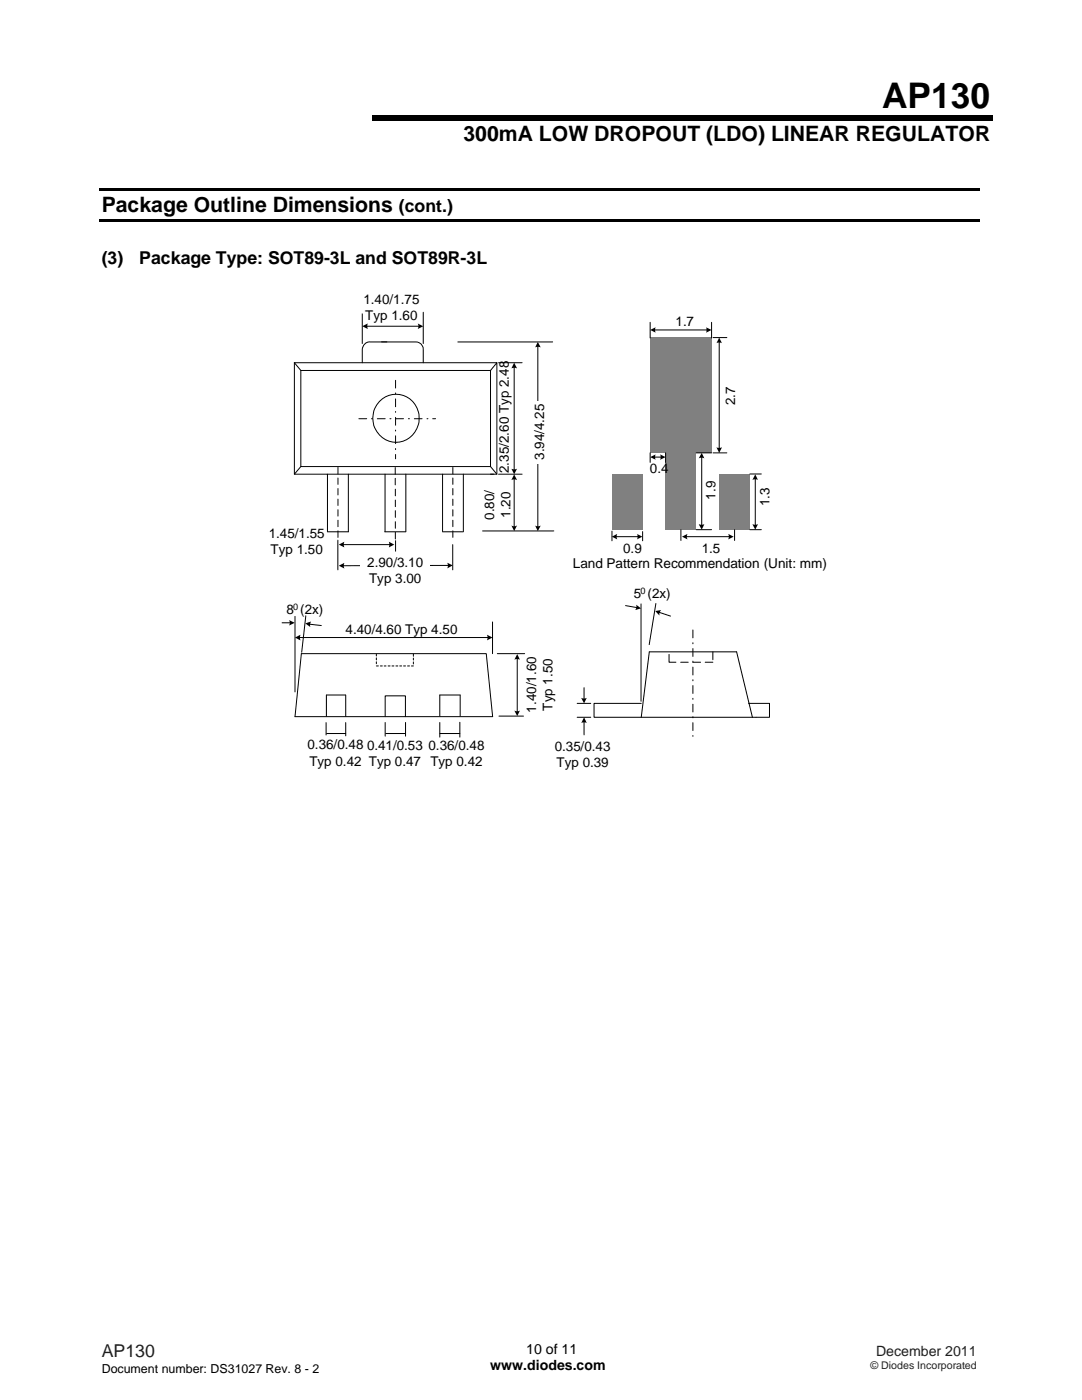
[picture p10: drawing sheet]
<svg xmlns="http://www.w3.org/2000/svg" width="216mm" height="279mm" viewBox="0 0 216 279" stroke-linecap="round" stroke-linejoin="round" font-family="sans-serif">
<path d="M19.8 37.6h175.6v.5h-175.6zM74.3 23.1h123.8v1.1h-123.8zM19.8 43.7h175.6v.5h-175.6z" fill="#000"/>
<g fill="none" stroke="#000" stroke-width=".2">
<path d="M76.1 68.2h6.8a1.45 1.45 0 0 1 1.6 1.6v2.6M77.2 68.2h-3.4a1.51 1.51 0 0 0-1.5 1.6v2.6M91.4 68.2h18.9M99.5 72.4h4.7M102.6 73.2v20.6M107.3 69.1v36M65.3 94.6v11.5M67.4 93.3v1.3M67.4 95.4v1.3M67.4 97.5v1.3M67.4 99.6v1.3M69.5 94.6v11.5h-4.2"/>
<path d="M76.8 94.6v11.5M78.9 93.3v1.3M78.9 95.5v1.3M78.9 97.6v1.4M78.9 99.8v1.3M81 94.6v11.5h-4.2M88.3 94.6v11.5M90.4 93.3v1.3M90.4 95.4v1.3M90.4 97.5v1.3M90.4 99.6v1.3M92.5 94.6v11.5"/>
<path d="M99.5 94.6h4.7M67.4 101.7v1.3M67.4 103.8v1.3M67.4 105.9v1.4M78.9 101.9v1.4M78.9 104.1v1.3M78.9 106.2v1.4M88.3 106.1h4.2M90.4 101.7v1.3M90.4 103.8v1.3M90.4 105.9v1.4M96.3 106h14.2"/>
</g>
<g fill="#000">
<path d="M102.6 72.4l.6 1.1-.4-.1-.8 .1z" fill-rule="evenodd"/>
<path d="M107.3 68.2l.6 1.1-.4-.1-.7 .1z" fill-rule="evenodd"/>
<path d="M102 93.6l.4 .1 .8-.1-.6 1z" fill-rule="evenodd"/>
<path d="M106.8 104.9l.3 .1 .8-.1-.6 1.1z" fill-rule="evenodd"/>
</g>
<path d="M60 73.9h37.9v19.2h-37.9z" fill="#fff"/>
<path d="M58.7 72.4v22.2h39.8M58.7 72.4h40.4M58.7 72.4l1.3 1.5M60 73.9h37.9v19.2h-37.9zM97.9 73.9l1.2-1.5v22.2h-1.2M60 93.1l-1.3 1.5M97.9 93.1l1.2 1.5" fill="none" stroke="#000" stroke-width=".2"/>
<path d="M75.7 80.2a4.7 4.7 0 0 1 6.4-.4 4.7 4.7 0 0 1 .7 6.4 4.7 4.7 0 0 1-6.4 1.2 4.7 4.7 0 0 1-1.3-6.4z" fill-rule="evenodd" fill="#fff"/>
<g fill="none" stroke="#000" stroke-width=".2">
<path d="M72.3 62.6v6M73.1 65.1h10.5M78.9 75.9v1.5M78.9 78.4v.2M78.9 79.6v1.6M84.5 62.3v6.3M71.6 83.6h1.6M74.1 83.6h.2M75.3 83.6h1.6M75.7 80.2a4.7 4.7 0 0 1 6.4-.4 4.7 4.7 0 0 1 .7 6.4 4.7 4.7 0 0 1-6.4 1.2 4.7 4.7 0 0 1-1.3-6.4zM77.8 83.6h.2M78.9 82.1v.2"/>
<path d="M78.9 83.3v1.6M78.9 85.8v.2M78.9 87v1.5M78.9 89.5v.2M78.9 90.7v.9M79 83.6h1.5M81.5 83.6h.2M82.7 83.6h1.5M85.2 83.6h.2M86.3 83.6h.6M102.6 95.5v9.6M67.4 107.8v5.9"/>
<path d="M68.4 108.7h9.5M78.9 107.9v2.1M89.5 112.8l-21.1 .1M90.3 108.7v5"/>
</g>
<g fill="#000">
<path d="M72.3 65.1l1.1-.5-.1 .3 .1 .8z" fill-rule="evenodd"/>
<path d="M83.4 64.6l1.1 .5-1.1 .6 .1-.4z" fill-rule="evenodd"/>
<path d="M102.6 94.7l.6 1.1-.4-.1-.8 .1z" fill-rule="evenodd"/>
<path d="M67.6 108.7l1.1-.6-.1 .4 .1 .7z" fill-rule="evenodd"/>
<path d="M67.6 112.9l1.1-.6-.1 .4 .1 .8z" fill-rule="evenodd"/>
<path d="M77.6 108.1l1.1 .6-1.1 .5z" fill-rule="evenodd"/>
<path d="M89.3 112.3l1 .5-1 .6 .1-.3z" fill-rule="evenodd"/>
<path d="M102 104.9l.4 .1 .8-.1-.6 1.1z" fill-rule="evenodd"/>
</g>
<path d="M71.8 111h13.9v3.9h-13.9z" fill="#fff"/>
<g fill="none" stroke="#000" stroke-width=".2">
<path d="M56.3 124.3h1.7M58.9 123v15.1M59.7 127.2h37.7M60.1 130.5h36.9l1.3 12.5h-39.4zM61 122.9l-.8 7.3M61.7 124.6l2.4 .2M75.1 130.5v.4M75.1 131.3v.4M75.1 132.1v.4M75.1 132.9h.4M75.9 132.9h.4M76.7 132.9h.3"/>
<path d="M77.4 132.9h.4M78.2 132.9h.4M79 132.9h.4M79.8 132.9h.3M80.5 132.9h.4M81.3 132.9h.4M82.1 132.9h.4M82.5 130.5v.5M82.5 131.3v.4M82.5 132.1v.4M98.3 124.1v6.4M99.2 130.5h5.5"/>
<path d="M103.2 131.4v10.7M65.1 144.2v2.5M65.1 142.9v-4.2h3.9v4.2M65.2 146.4h3.8M69 144.2v2.7M76.9 143v-4.1h4v4.1M76.9 144.2v2.7M77 146.4h3.8M80.9 144.2v2.7M87.8 142.9v-4.2h4v4.2M87.8 144.2v2.9M87.8 146.4h4"/>
<path d="M91.8 144.1v3M99.6 142.9h4.9"/>
</g>
<g fill="#000">
<path d="M57.7 123.8l1.1 .5-1.1 .5 .1-.3z" fill-rule="evenodd"/>
<path d="M58.9 127.2l1-.5v1.1z" fill-rule="evenodd"/>
<path d="M60.9 124.4l1.2-.4-.3 .8 .1 .3z" fill-rule="evenodd"/>
<path d="M97.2 126.7l1.1 .5-1.1 .6 .1-.4z" fill-rule="evenodd"/>
<path d="M103.2 130.5l.5 1.2-.3-.2-.8 .2z" fill-rule="evenodd"/>
<path d="M102.6 141.8l.4 .1 .7-.1-.5 1.1z" fill-rule="evenodd"/>
</g>
<g fill="#808080">
<path d="M129.7 67.4h12.3v23h-12.3z"/>
<path d="M132.8 90.4h6.1v15.3h-6.1z"/>
<path d="M122.1 94.6h6.1v11.1h-6.1z"/>
</g>
<g fill="none" stroke="#000" stroke-width=".2">
<path d="M129.7 64.3v3.2M130.6 65.8h10.5M142 64.3v3.2M116.5 137.2v2.4M124.8 120.9l2.3 .4M127.9 120.5v19.5M130.9 120.4l-1.4 8.3M131.5 122.2l2.3 .8M133.5 130.6v1.6h1.4M135.8 132.2h1.5M138.3 132v.2h1.5M138.3 125.7v1.6"/>
<path d="M138.3 128.3v.2M138.3 129.4v1.6M138.3 133.1v1.6M138.3 135.7v.2M138.3 136.8v1.6M138.3 139.4v.2M140.7 132.2h1.5M142.2 130.1v1.6M115.2 140.4h2.7M115.2 143.2h2.7M116.5 144v2.7M128 143.2l1.6-13.1h17.4l3.1 13.1"/>
<path d="M128 140.4h-9.5v2.8h35v-2.8h-4.1M138.3 140.5v1.6M138.3 143v.3M138.3 144.2v1.6M138.3 146.8v.2"/>
</g>
<g fill="#000">
<path d="M129.7 65.8l1.2-.5-.2 .5 .2 .6z" fill-rule="evenodd"/>
<path d="M140.9 65.3l1.1 .5-1.1 .6 .1-.4z" fill-rule="evenodd"/>
<path d="M127 120.7l.9 .7-1.1 .4 .1-.4z" fill-rule="evenodd"/>
<path d="M130.7 121.9l1.2-.1-.2 .3-.1 .7z" fill-rule="evenodd"/>
<path d="M116 139.3l.3 .1 .8-.1-.6 1.1z" fill-rule="evenodd"/>
<path d="M116.5 143.2l.6 1.1-.4-.1-.7 .1z" fill-rule="evenodd"/>
</g>
<path d="M143.5 94.6h6.1v11.1h-6.1z" fill="#808080"/>
<g fill="none" stroke="#000" stroke-width=".2">
<path d="M142.3 67.4h2.7M143.5 68.2v21.3M129.7 90.4v1.9M130.6 91.2h1.4M132.8 90.4v1.9M138.9 90.4h3.1M140 91.2v13.7M142.3 90.4h2.7M149.6 94.6h2.3M150.7 95.5v9.4M122.1 106v1.9M122.9 107.1h4.5"/>
<path d="M128.2 106.1v1.8M135.9 105.7v2.2M136.9 107.1h8.7M138.9 105.7h3.1M146.6 105.7v2.2M149.6 105.7h2.3"/>
</g>
<g fill="#000">
<path d="M143.5 67.4l.6 1.1-.6-.1-.5 .1z" fill-rule="evenodd"/>
<path d="M129.7 91.2l1.2-.5-.2 .5 .2 .6z" fill-rule="evenodd"/>
<path d="M131.7 90.7l1.1 .5-1.1 .6 .1-.4z" fill-rule="evenodd"/>
<path d="M140 90.4l.5 1.1-.6-.2-.5 .2z" fill-rule="evenodd"/>
<path d="M143 89.3l.3 .1 .8-.1-.6 1.1z" fill-rule="evenodd"/>
<path d="M150.7 94.7l.5 1.1-.6-.2-.5 .2z" fill-rule="evenodd"/>
<path d="M122.1 107.1l1.1-.5-.2 .4 .2 .7z" fill-rule="evenodd"/>
<path d="M127.1 106.6l1.1 .5-1.1 .6 .1-.6z" fill-rule="evenodd"/>
<path d="M136.1 107.1l1.1-.5-.1 .7 .1 .4z" fill-rule="evenodd"/>
<path d="M139.4 104.6l.5 .1 .6-.1-.5 1.1z" fill-rule="evenodd"/>
<path d="M145.3 106.6l1.1 .5-1.1 .6 .1-.3z" fill-rule="evenodd"/>
<path d="M150.1 104.6l.5 .1 .6-.1-.5 1.1z" fill-rule="evenodd"/>
</g>
<path d="M105.4 80.1h6.3v12.5h-6.3z" fill="#fff"/>
<text font-size="7" x="176" y="21.6">AP130</text>
<g font-size="4.2">
<text x="92.5" y="28.1">300mA LOW DROPOUT (LDO) LINEAR REGULATOR</text>
<text x="20.3" y="42.4">Package Outline Dimensions</text>
</g>
<g font-size="3.5">
<text x="79.6" y="42.4">(cont.)</text>
<text x="20.3" y="52.6">(3)</text>
<text x="27.8" y="52.6">Package Type: SOT89-3L and SOT89R-3L</text>
</g>
<text font-size="3.5" fill="#231f20" x="20.3" y="270.9">AP130</text>
<g font-size="2.8">
<text x="97.8" y="273.5">www.diodes.com</text>
<text x="105" y="270.2">10 of 11</text>
</g>
<text font-size="2.8" fill="#231f20" x="174.8" y="270.6">December 2011</text>
<g font-size="2.7">
<text x="72.5" y="60.6">1.40/1.75</text>
<text x="72.9" y="63.8">Typ 1.60</text>
<text x="134.8" y="65.1">1.7</text>
<text x="146.7" y="80.9" transform="rotate(-90 146.7 80.9)">2.7</text>
<text x="101.5" y="94.4" transform="rotate(-90 101.5 94.4)">2.35/2.60 Typ 2.48</text>
<text x="108.6" y="91.8" transform="rotate(-90 108.6 91.8)">3.94/4.25</text>
<text x="129.7" y="94.5">0.4</text>
<text x="142.7" y="99.7" transform="rotate(-90 142.7 99.7)">1.9</text>
<text x="153.6" y="101.1" transform="rotate(-90 153.6 101.1)">1.3</text>
<text x="53.6" y="107.3">1.45/1.55</text>
<text x="98.6" y="103.7" transform="rotate(-90 98.6 103.7)">0.80/</text>
<text x="101.8" y="103.4" transform="rotate(-90 101.8 103.4)">1.20</text>
<text x="54" y="110.5">Typ 1.50</text>
<text x="73.3" y="113.2">2.90/3.10</text>
<text x="114.3" y="113.3">Land Pattern Recommendation (Unit: mm)</text>
<text x="124.3" y="110.3">0.9</text>
<text x="140" y="110.3">1.5</text>
<text x="73.7" y="116.4">Typ 3.00</text>
<text x="126.5" y="119.4">5 (2x)</text>
<text x="57.2" y="122.6">8 (2x)</text>
<text x="69" y="126.5">4.40/4.60 Typ 4.50</text>
<text x="107" y="142.2" transform="rotate(-90 107 142.2)">1.40/1.60</text>
<text x="110.2" y="141.8" transform="rotate(-90 110.2 141.8)">Typ 1.50</text>
<text x="61.4" y="149.6">0.36/0.48</text>
<text x="73.2" y="149.7">0.41/0.53</text>
<text x="85.5" y="149.7">0.36/0.48</text>
<text x="110.7" y="149.9">0.35/0.43</text>
<text x="61.7" y="152.8">Typ 0.42 Typ 0.47 Typ 0.42</text>
<text x="111" y="153.1">Typ 0.39</text>
</g>
<text font-size="2.5" x="20.3" y="274">Document number: DS31027 Rev. 8 - 2</text>
<text font-size="2.1" fill="#231f20" x="173.7" y="273.2">© Diodes Incorporated</text>
<g font-size="1.8">
<text x="127.8" y="118.5">0</text>
<text x="58.5" y="121.7">0</text>
</g>
</svg>
